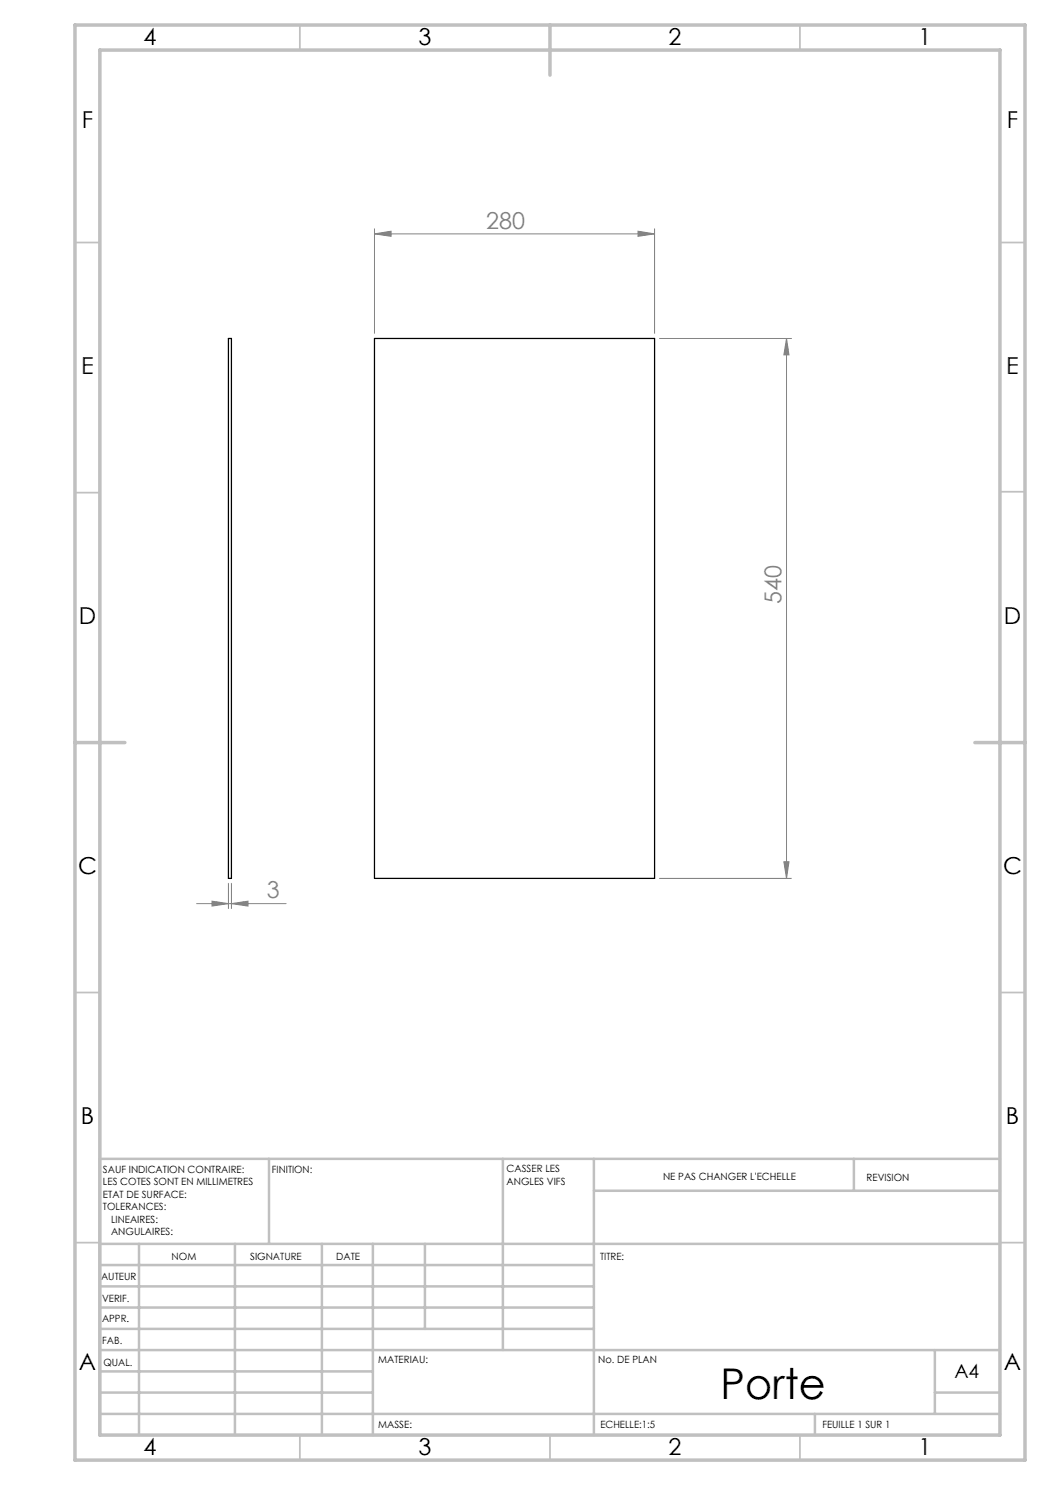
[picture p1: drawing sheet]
<svg xmlns="http://www.w3.org/2000/svg" width="210mm" height="297mm" viewBox="0 0 210 297" stroke-linecap="round" stroke-linejoin="round" font-family="sans-serif">
<g fill="none" stroke="#808080" stroke-width=".2">
<path d="M74.9 46.8l3.3-.6v1.1zM74.9 45.8v20.9M74.9 46.8h56M127.6 46.2l3.3 .6-3.3 .5zM130.9 45.8v20.9M131.9 67.7h26.4M157.3 67.7l.5 3.3h-1zM157.3 67.7v108M45.7 176.7v5M46.3 176.7v5M131.9 175.7h26.4M156.8 172.4h1l-.5 3.3z"/>
<path d="M39.3 180.7h17.9M42.4 180.2l3.3 .5-3.3 .5zM46.3 180.7l3.3-.5v1z"/>
</g>
<g fill="none" stroke="#c0c0c0" stroke-width=".35">
<path d="M60 5v5M160 5v5M15 48.5h5M200 48.5h5M15 98.5h5M200 98.4h5M15 198.5h5M200 198.5h5M15 248.5h5M200 248.5h5M60 287v5M110 287v5"/>
<path d="M160 287v5"/>
</g>
<g fill="none" stroke="#c0c0c0" stroke-width=".5">
<path d="M53.8 231.8v17M100.6 231.8v38.2M118.8 231.8v55.2M118.8 238.2h81.2M170.8 231.8v6.4M200 231.8h-180v55.2M20 248.8h180M20 257.3h98.8M20 253h98.8M27.8 248.8v38.2M47 248.8v38.2M64.4 248.8v38.2"/>
<path d="M74.6 248.8v38.2M85 248.8v17M20 265.8h98.8M20 261.5h98.8M20 278.5h54.6M20 274.3h54.6M20 270h180M187 278.5h13M187 270v12.8M20 282.8h180M163 282.8v4.2"/>
</g>
<path d="M15 5h190v287h-190zM20 10h180v277h-180zM110 5v10M15 148.5h10M195 148.5h10" fill="none" stroke="#c0c0c0" stroke-width=".7"/>
<g fill="#808080">
<path d="M127.6 46.2l3.3 .6-3.3 .5zM74.9 46.8l3.3-.6v1.1zM46.3 180.7l3.3-.5v1zM42.4 180.2l3.3 .5-3.3 .5z"/>
<path d="M156.8 172.4h1l-.5 3.3zM157.3 67.7l.5 3.3h-1z"/>
</g>
<path d="M45.7 67.7h.6v108h-.6zM74.9 67.7h56v108h-56z" fill="none" stroke="#000" stroke-width=".25"/>
<text font-size="8.5" x="144.1" y="279.7">Porte</text>
<g font-size="4.7">
<text x="28.7" y="9">4</text>
<text x="83.7" y="9">3</text>
<text x="133.7" y="9">2</text>
<text x="183.7" y="9">1</text>
<text x="16.4" y="25.5">F</text>
<text x="201.4" y="25.5">F</text>
<text x="16.2" y="74.8">E</text>
<text x="201.2" y="74.8">E</text>
<text x="15.8" y="124.8">D</text>
<text x="200.8" y="124.8">D</text>
<text x="15.6" y="174.8">C</text>
<text x="200.6" y="174.8">C</text>
<text x="16.2" y="224.8">B</text>
<text x="201.2" y="224.8">B</text>
<text x="15.8" y="274">A</text>
<text x="200.8" y="274">A</text>
<text x="28.7" y="291">4</text>
<text x="83.7" y="291">3</text>
<text x="133.7" y="291">2</text>
<text x="183.7" y="291">1</text>
</g>
<g font-size="4.7" fill="#808080">
<text x="97.2" y="45.7">280</text>
<text x="156.3" y="120.9" transform="rotate(-90 156.3 120.9)">540</text>
<text x="53.4" y="179.7">3</text>
</g>
<text font-size="3.9" x="190.9" y="275.5">A4</text>
<g font-size="2">
<text x="20.6" y="234.6">SAUF INDICATION CONTRAIRE:</text>
<text x="20.6" y="237.1">LES COTES SONT EN MILLIMETRES</text>
<text x="20.6" y="239.6">ETAT DE SURFACE:</text>
<text x="54.4" y="234.6">FINITION:</text>
<text x="101.3" y="234.5">CASSER LES</text>
<text x="101.3" y="237">ANGLES VIFS</text>
<text x="132.6" y="236">NE PAS CHANGER L'ECHELLE</text>
<text x="173.3" y="236.2">REVISION</text>
<text x="20.6" y="242.1">TOLERANCES:</text>
<text x="22.2" y="244.6">LINEAIRES:</text>
<text x="22.2" y="247.1">ANGULAIRES:</text>
<text x="34.3" y="252">NOM</text>
<text x="50" y="251.9">SIGNATURE</text>
<text x="67.2" y="251.9">DATE</text>
<text x="120" y="251.9">TITRE:</text>
<text x="20.2" y="256.1">AUTEUR</text>
<text x="20.4" y="260.3">VERIF.</text>
<text x="20.4" y="264.4">APPR.</text>
<text x="20.5" y="268.8">FAB.</text>
<text x="20.7" y="273.1">QUAL.</text>
<text x="75.7" y="272.5">MATERIAU:</text>
<text x="119.6" y="272.5">No. DE PLAN</text>
<text x="75.6" y="285.5">MASSE:</text>
<text x="120.1" y="285.6">ECHELLE:1:5</text>
<text x="164.5" y="285.6">FEUILLE 1 SUR 1</text>
</g>
</svg>
